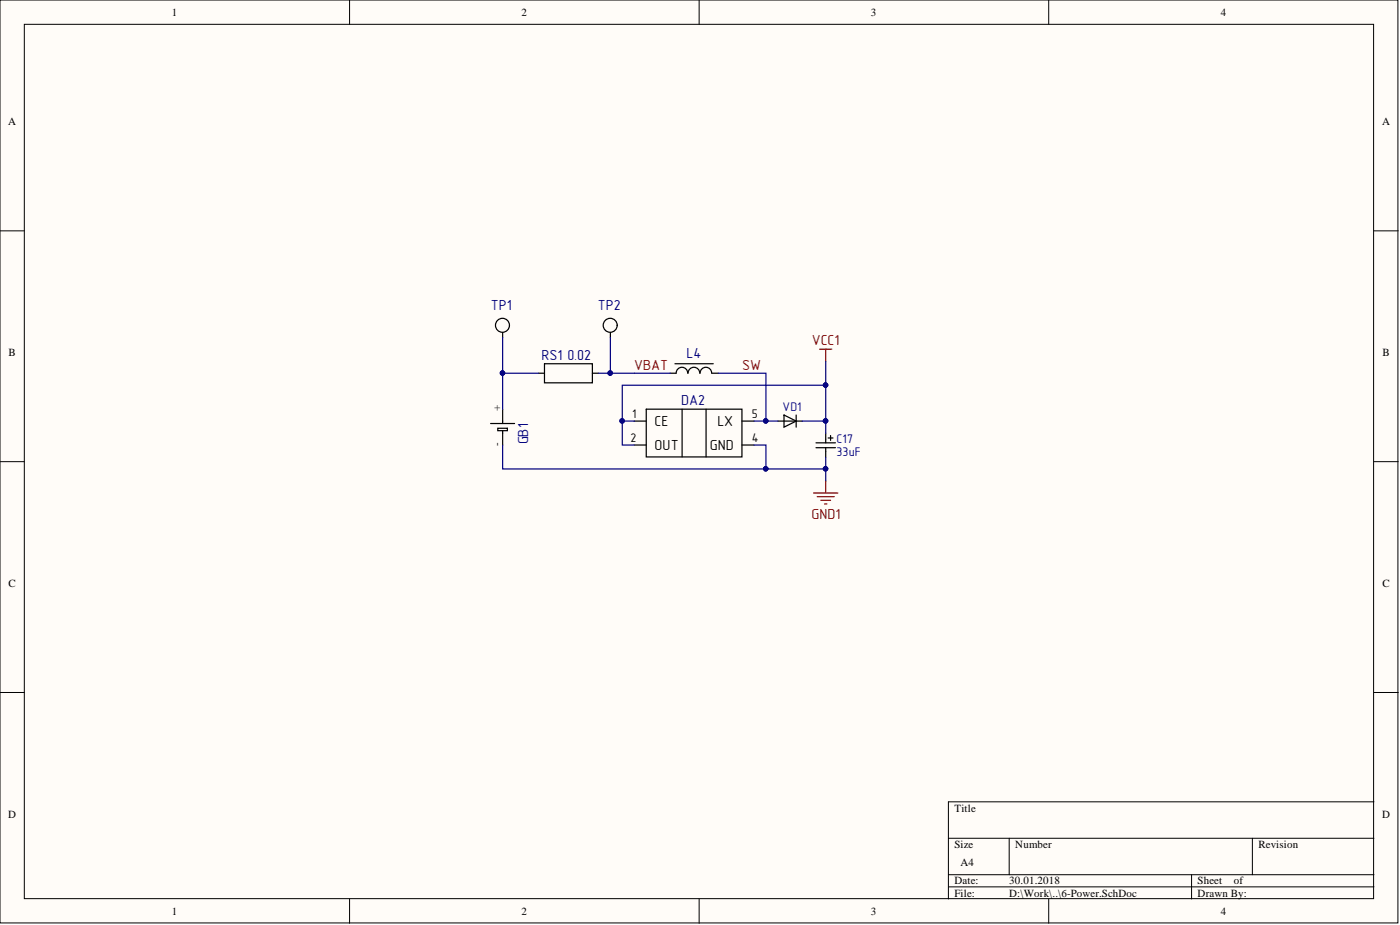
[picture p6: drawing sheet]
<svg xmlns="http://www.w3.org/2000/svg" width="292mm" height="193mm" viewBox="0 0 292 193" stroke-linecap="round" stroke-linejoin="round" font-family="sans-serif">
<g fill="#fffcf8" stroke="#000" stroke-width=".21">
<path d="M0 0h291.7v192.5h-291.7z"/>
<path d="M5.1 5.1h281.5v182.4h-281.5z"/>
</g>
<g fill="none" stroke="#000" stroke-width=".21">
<path d="M72.9 0v5.1M145.9 0v5.1M218.8 0v5.1M0 48.2h5.1M286.7 48.2h5M0 96.3h5.1M286.7 96.3h5M0 144.5h5.1M286.7 144.5h5M197.9 174.9h88.8M210.6 174.9v7.6M261.3 174.9v7.6"/>
<path d="M286.7 167.3h-88.8v20.2M72.9 187.5v5.1M145.9 187.5v5.1M197.9 182.5h88.8M197.9 185h88.8M218.8 187.5v5.1M248.6 182.5v5"/>
</g>
<path d="M171 72.8h2.5M172.3 72.8v2.6M169.7 102.8h5.1M170.5 103.6h3.6M171.3 104.4h2M172 105.1h.5M172.3 100.3v2.5" fill="none" stroke="#800000" stroke-width=".25"/>
<g fill="none" stroke="#000" stroke-width=".25">
<path d="M104.9 69.4v1M112.4 77.9h1.2M113.6 75.9h10v4h-10zM123.6 77.9h1.2M127.4 69.4v1M140.8 75.9h8M143.5 77.9a1.21 1.21 0 0 0-1.2-1.3 1.21 1.21 0 0 0-1.2 1.3h-1.3M146 77.9a1.22 1.22 0 0 0-1.2-1.3 1.22 1.22 0 0 0-1.2 1.3M148.5 77.9a1.21 1.21 0 0 0-1.2-1.3 1.21 1.21 0 0 0-1.2 1.3M148.6 77.9h1.2M102.4 88.4h5M103.9 89.3h2v.5h-2z"/>
<path d="M104.9 85.4v3M104.9 89.8v3M132.3 87.8h2.5M132.3 92.8h2.5M134.8 85.4h20v9.9h-20zM142.3 85.4v9.9M147.3 85.4v9.9M154.8 87.8h2.5M154.8 92.8h2.5M162.3 87.8h5.1M163.6 86.6l2.5 1.2-2.5 1.3zM166.1 86.6v2.5"/>
<path d="M170.2 93.4h4.1M170.2 92.4h4.1M172.3 90.4v2M172.3 93.4v2M172.8 91.4h1M173.3 90.9v1"/>
<circle cx="104.8" cy="67.9" r="1.46"/>
<circle cx="127.3" cy="67.9" r="1.46"/>
</g>
<g fill="none" stroke="#000080" stroke-width=".25">
<path d="M104.9 70.4v7.5M112.4 77.9h-7.5v7.5M124.8 77.9h15M127.4 70.4v7.5M149.8 77.9h10v9.9M172.3 75.4v5M104.9 92.8v5h67.4v-2.4M129.8 87.8h2.5M157.3 87.8h5M157.3 92.8h2.5v5M167.4 87.8h4.9v-7.4h-42.5v12.4h2.5M172.3 87.8v2.6"/>
<path d="M172.3 97.8v2.5"/>
</g>
<g fill="#000080" stroke="#000080" stroke-width=".21">
<circle cx="172.2" cy="80.3" r=".47"/>
<circle cx="159.8" cy="87.8" r=".47"/>
<circle cx="129.8" cy="87.8" r=".47"/>
<circle cx="172.2" cy="87.8" r=".47"/>
<circle cx="159.8" cy="97.8" r=".47"/>
<circle cx="172.2" cy="97.8" r=".47"/>
<circle cx="104.8" cy="77.8" r=".47"/>
<circle cx="127.3" cy="77.8" r=".47"/>
</g>
<g font-size="3" fill="#000080">
<text x="102.4" y="64.6">TP1</text>
<text x="124.7" y="64.6">TP2</text>
<text x="113" y="75.1">RS1</text>
<text x="118.4" y="75.1">0.02</text>
<text x="143.2" y="74.6">L4</text>
<text x="142.1" y="84.6">DA2</text>
<text x="110.2" y="92.7" transform="rotate(-90 110.2 92.7)">GB1</text>
</g>
<g font-size="3" fill="#800000">
<text x="132.3" y="77.1">VBAT</text>
<text x="154.8" y="77.1">SW</text>
<text x="169.4" y="72.1">VCC1</text>
<text x="169.3" y="108.2">GND1</text>
</g>
<g font-size="3">
<text x="136.6" y="88.9">CE</text>
<text x="149.7" y="88.9">LX</text>
<text x="136.6" y="93.9">OUT</text>
<text x="148.1" y="93.9">GND</text>
</g>
<g font-size="2.6">
<text x="131.9" y="87.2">1</text>
<text x="156.9" y="87.2">5</text>
<text x="131.6" y="92.2">2</text>
<text x="156.9" y="92.2">4</text>
</g>
<g font-size="2.6" fill="#000080">
<text x="163.3" y="85.7">VD1</text>
<text x="174.5" y="92.5">C17</text>
<text x="174.5" y="95">33uF</text>
</g>
<g font-size="2.3">
<text x="35.9" y="3.3">1</text>
<text x="108.8" y="3.3">2</text>
<text x="181.7" y="3.3">3</text>
<text x="254.7" y="3.3">4</text>
<text x="1.7" y="26.1">A</text>
<text x="288.4" y="26.1">A</text>
<text x="1.8" y="74.3">B</text>
<text x="288.4" y="74.3">B</text>
<text x="104.4" y="85.8" transform="rotate(-90 104.4 85.8)">+</text>
<text x="104.4" y="93.1" transform="rotate(-90 104.4 93.1)">-</text>
<text x="1.8" y="122.4">C</text>
<text x="288.4" y="122.4">C</text>
<text x="1.7" y="170.6">D</text>
<text x="199.1" y="169.3">Title</text>
<text x="288.4" y="170.6">D</text>
<text x="199.1" y="176.9">Size</text>
<text x="211.8" y="176.9">Number</text>
<text x="262.6" y="176.9">Revision</text>
<text x="199.1" y="184.5">Date:</text>
<text x="200.4" y="180.7">A4</text>
<text x="210.6" y="184.5">30.01.2018</text>
<text x="249.9" y="184.5">Sheet</text>
<text x="257.4" y="184.5">of</text>
<text x="35.9" y="190.8">1</text>
<text x="108.8" y="190.8">2</text>
<text x="181.7" y="190.8">3</text>
<text x="199.1" y="187">File:</text>
<text x="210.6" y="187">D:\Work\..\6-Power.SchDoc</text>
<text x="249.9" y="187">Drawn By:</text>
<text x="254.7" y="190.8">4</text>
</g>
</svg>
